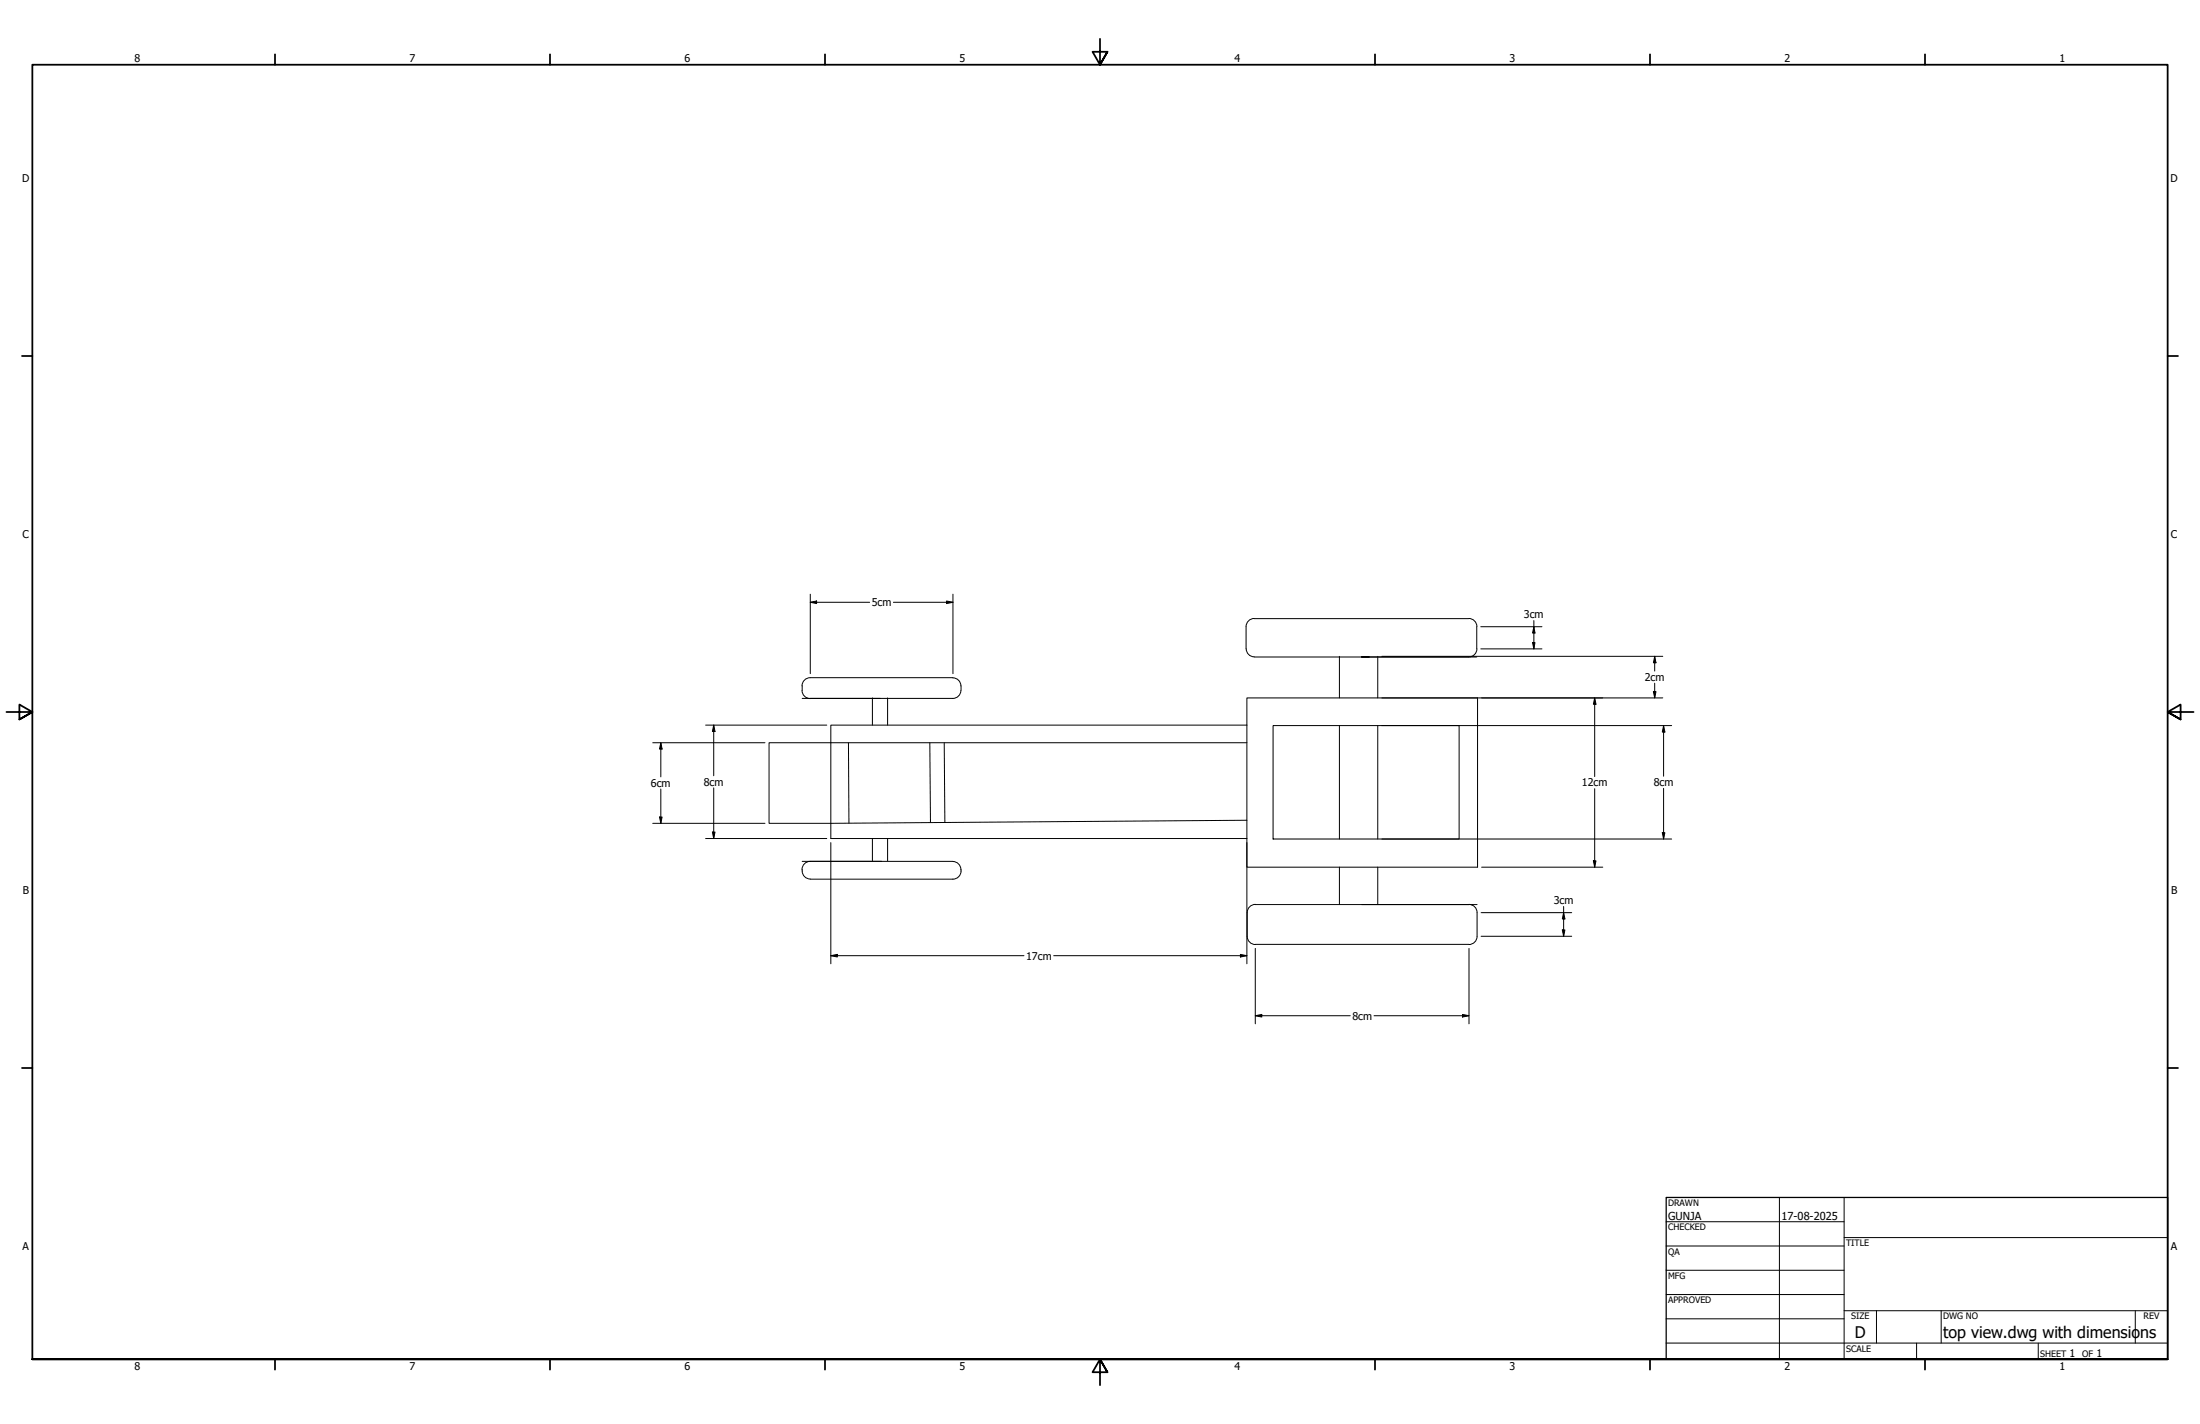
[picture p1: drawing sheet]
<svg xmlns="http://www.w3.org/2000/svg" width="864mm" height="559mm" viewBox="0 0 864 559" stroke-linecap="round" stroke-linejoin="round" font-family="sans-serif">
<!-- layer: Border (ANSI) -->
<g fill="none" stroke="#000" stroke-width=".7">
<path d="M431.8 15.2v10.2l-2.9-5.1h5.8l-2.9 5.1 2.9-5.1M107.9 21.3v4.1M215.9 21.3v4.1M323.8 21.3v4.1M539.8 21.3v4.1M647.7 21.3v4.1M755.6 21.3v4.1M8.6 139.7h4.1M850.9 139.7h4.1M2.5 279.4h10.2l-5.1-2.9v5.8l5.1-2.9-5.1 2.9M861.1 279.4h-10.2l5.1-2.9v5.8l-5.1-2.9 5.1 2.9M8.6 419.1h4.1"/>
<path d="M850.9 419.1h4.1M12.7 533.4v-508h838.2v508h-838.2h838.2M107.9 533.4v4.1M215.9 533.4v4.1M323.8 533.4v4.1M434.7 538.5l-2.9-5.1 2.9 5.1h-5.8l2.9-5.1v10.2M539.8 533.4v4.1M647.7 533.4v4.1M755.6 533.4v4.1"/>
</g>
<!-- layer: Title (ANSI) -->
<g fill="none" stroke="#000" stroke-width=".39">
<path d="M654 479.4h69.9M698.5 469.9v63.5M723.9 469.9v63.5M654 488.9h69.9M654 498.5h69.9M723.9 485.6h127M654 508h69.9M654 517.5h69.9M723.9 514.3h127M736.6 514.3v12.7M762 514.3v12.7M838.2 514.3v12.7"/>
<path d="M654 527h196.9M752.3 527v6.4M800.1 527v6.4"/>
</g>
<path d="M654 469.9h196.9v63.5h-196.9z" fill="none" stroke="#000" stroke-width=".51"/>
<!-- layer: Sketch Geometry (ANSI) -->
<g fill="none" stroke="#000" stroke-width=".39">
<path d="M489.2 254.6a3.1 3.1 0 0 0 3.1 3.1M492.3 242.8h84.2M492.3 242.7a3.2 3.2 0 0 0-3.2 3.2v8.7M525.8 257.6v16.3M537.5 257.8h-3.1h45.3M540.8 257.6v16.3M576.5 242.7a3.2 3.2 0 0 1 3.3 3.2M579.7 245.9v8.7M579.8 254.6a3.2 3.2 0 0 1-3.3 3.2h-84.2M314.8 270.9a3.2 3.2 0 0 0 3.2 3.2M314.9 269.1v1.8M314.9 274.1h59.2"/>
<path d="M342.5 273.9v10.6M348.4 273.9v10.6M374 266a3.1 3.1 0 0 1 3.2 3.1M374.1 265.9h-56.1a3.2 3.2 0 0 0-3.2 3.2M377.2 270.9a3.1 3.1 0 0 1-3.2 3.2M377.3 269.1v1.8M333.1 291.5l.1 31.5M365 291.5l.3 31.3M370.6 291.5l.3 31.3M489.5 291.5h-187.6v31.6l187.6-1.2M489.5 284.5v-10.6h90.5v66.4h-90.5v-11.2M489.5 284.5h-163.4v44.6h163.4"/>
<path d="M489.5 284.5v44.6M499.7 284.7h73.1v44.5h-73.1zM525.8 284.7v44.5M540.8 284.7v44.5M314.9 338h59.2M318 338a3.2 3.2 0 0 0-3.2 3.2M342.5 329.1v8.7M348.4 329.1v8.7M374 338.1a3.5 3.5 0 0 1 3.3 3.4 3.5 3.5 0 0 1-3.3 3.5M314.9 341.2a3.2 3.2 0 0 0 3.1 3.7l56.1 .1M492.8 355h87M492.8 354.9a3.2 3.2 0 0 0-3.2 3.2v9.3a3.2 3.2 0 0 0 3.2 3.2"/>
<path d="M525.8 340.3v14.4M540.8 340.3v14.4M576.6 354.9a3.2 3.2 0 0 1 3.2 3.2v9.3a3.2 3.2 0 0 1-3.2 3.2M492.8 370.6h83.8"/>
</g>
<!-- layer: Dimension (ANSI) -->
<g fill="none" stroke="#000" stroke-width=".39">
<path d="M318.1 236.3l2.4-.5v1.1zM318.1 236.3h23.3M318.1 233.2v31.2M350.7 236.3h23.4M371.5 235.8l2.6 .5-2.6 .6zM374.1 233.2v31.2M542.4 257.6h110.3M581.3 254.6h24M581.3 245.9h24M601.6 252.2h1l-.5 2.4zM602.1 245.9l.5 2.5h-1zM602.1 243.5v11.1"/>
<path d="M649.5 257.6l.5 2.5h-1zM649.5 257.6v5.7M542.4 273.9h110.3M626 273.9l.5 2.5h-1zM626 273.9v30.8M649 271.4h1l-.5 2.5zM649.5 268.1v5.8M256.2 291.5h44.1M259.4 291.5l.5 2.4h-1zM259.4 291.5v13.4M277 284.5h47.5M280.2 284.5l.5 2.5h-1z"/>
<path d="M280.2 284.5v19.9M542.4 284.7h113.8M653 284.7l.5 2.6h-1zM653 284.7v19.9M259.4 309.6v13.5M280.2 309.2v19.9M626 309.5v30.8M653 309.4v19.8M256.2 323.1h44.1M258.9 320.6h1l-.5 2.5zM277 329.1h47.5M279.7 326.5h1l-.5 2.6z"/>
<path d="M326.1 330.6v47.6M489.5 330.6v47.6M542.4 329.2h113.8M625.5 337.8h1l-.5 2.5zM652.5 326.8h1l-.5 2.4zM581.4 358.1h35.6M581.6 340.3h47.6M613.8 358.1l.5 2.5h-1zM613.8 355.7v11.7M326.1 375l2.6-.5v1zM326.1 375h75.9M413.6 375h75.9"/>
<path d="M486.9 374.5l2.6 .5-2.6 .5zM492.8 372.2v29.6M576.6 372.2v29.6M581.4 367.4h35.6M613.3 364.9h1l-.5 2.5zM492.8 398.6l2.5-.5v1zM492.8 398.6h37.2M539.4 398.6h37.2M574.1 398.1l2.5 .5-2.5 .5z"/>
</g>
<g fill="#000">
<path d="M318.1 236.3l2.4-.5v1.1zM371.5 235.8l2.6 .5-2.6 .6zM601.6 252.2h1l-.5 2.4zM602.1 245.9l.5 2.5h-1zM626 273.9l.5 2.5h-1zM649 271.4h1l-.5 2.5zM649.5 257.6l.5 2.5h-1zM259.4 291.5l.5 2.4h-1zM280.2 284.5l.5 2.5h-1zM653 284.7l.5 2.6h-1zM258.9 320.6h1l-.5 2.5zM279.7 326.5h1l-.5 2.6z"/>
<path d="M625.5 337.8h1l-.5 2.5zM652.5 326.8h1l-.5 2.4zM326.1 375l2.6-.5v1zM486.9 374.5l2.6 .5-2.6 .5zM613.3 364.9h1l-.5 2.5zM613.8 358.1l.5 2.5h-1zM492.8 398.6l2.5-.5v1zM574.1 398.1l2.5 .5-2.5 .5z"/>
</g>
<g font-size="6.3">
<text x="728.1" y="524.9">D</text>
<text x="762.8" y="525">top view.dwg with dimensions</text>
</g>
<g font-size="4.3">
<text x="654.8" y="478.6">GUNJA</text>
<text x="699.3" y="478.6">17-08-2025</text>
</g>
<g font-size="4.2">
<text x="52.8" y="24.4">8</text>
<text x="160.8" y="24.4">7</text>
<text x="268.7" y="24.4">6</text>
<text x="376.7" y="24.4">5</text>
<text x="484.6" y="24.4">4</text>
<text x="592.6" y="24.4">3</text>
<text x="700.5" y="24.4">2</text>
<text x="808.5" y="24.4">1</text>
<text x="8.8" y="71.4">D</text>
<text x="852" y="71.4">D</text>
<text x="8.9" y="211.1">C</text>
<text x="852.2" y="211.1">C</text>
<text x="342.2" y="237.9">5cm</text>
<text x="598.2" y="242.6">3cm</text>
<text x="645.7" y="267.3">2cm</text>
<text x="255.5" y="308.8">6cm</text>
<text x="276.3" y="308.3">8cm</text>
<text x="621" y="308.6">12cm</text>
<text x="649.2" y="308.5">8cm</text>
<text x="9" y="350.8">B</text>
<text x="852.2" y="350.8">B</text>
<text x="609.9" y="354.8">3cm</text>
<text x="402.8" y="376.6">17cm</text>
<text x="530.9" y="400.1">8cm</text>
<text x="8.9" y="490.5">A</text>
<text x="852.2" y="490.5">A</text>
<text x="812.4" y="532.6">1</text>
<text x="823" y="532.6">1</text>
<text x="52.8" y="537.5">8</text>
<text x="160.8" y="537.5">7</text>
<text x="268.7" y="537.5">6</text>
<text x="376.7" y="537.5">5</text>
<text x="484.6" y="537.5">4</text>
<text x="592.6" y="537.5">3</text>
<text x="700.5" y="537.5">2</text>
<text x="808.5" y="537.5">1</text>
</g>
<g font-size="3.5">
<text x="654.8" y="473.2">DRAWN</text>
<text x="654.8" y="482.8">CHECKED</text>
<text x="724.7" y="488.9">TITLE</text>
<text x="654.8" y="492.3">QA</text>
<text x="654.8" y="501.8">MFG</text>
<text x="654.8" y="511.4">APPROVED</text>
<text x="726.7" y="517.7">SIZE</text>
<text x="762.8" y="517.7">DWG NO</text>
<text x="841.4" y="517.7">REV</text>
<text x="724.7" y="530.4">SCALE</text>
<text x="800.9" y="532.6">SHEET</text>
<text x="817.4" y="532.6">OF</text>
</g>
</svg>
